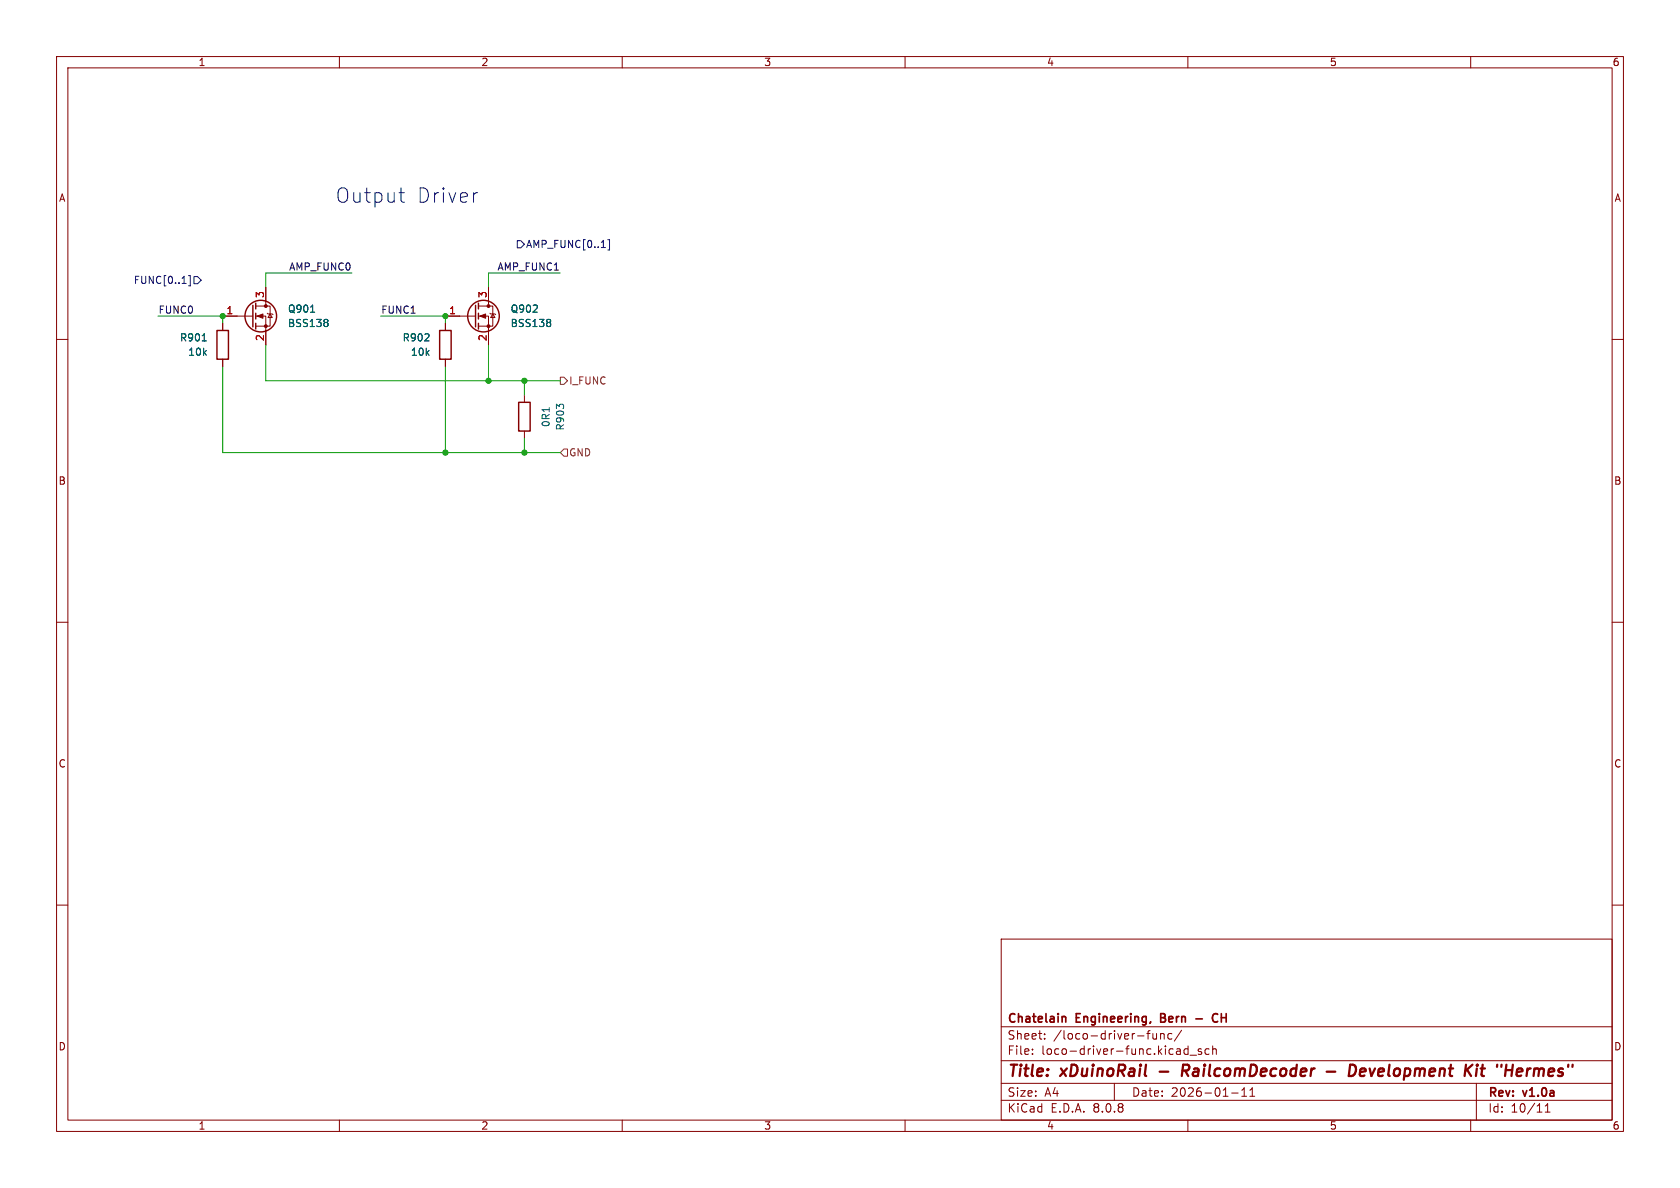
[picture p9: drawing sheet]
<svg xmlns="http://www.w3.org/2000/svg" width="297mm" height="210mm" viewBox="0 0 297 210" stroke-linecap="round" stroke-linejoin="round" font-family="sans-serif">
<g fill="none" stroke="#840000" stroke-width=".18">
<path d="M10 10h277v190h-277zM12 12h273v186h-273zM60 10v2M110 10v2M160 10v2M210 10v2M260 10v2M39.4 55.9h5.3M39.4 57.2v1.2M45.2 55.9h1.8v5.1M45.2 54.1h2.6v3.6h-2.6M47 50.8v3.3"/>
<path d="M47.2 55.4l.2 .1h.7l.2 .1M47.8 55.5l.3 .6h-.7zM78.7 55.9h5.4M78.7 57.2v1.2M84.6 55.9h1.8v5.1M84.6 54.1h2.5v3.6h-2.5M86.4 50.8v3.3M86.6 55.4l.1 .1h.8l.1 .1M87.1 55.5l.4 .6h-.8zM10 60h2M39.4 63.5v1.3M78.7 63.5v1.3"/>
<path d="M92.7 69.9v1.2M92.7 76.2v1.3M285 60h2M10 110h2M285 110h2M10 160h2M177 166h108v32h-108zM285 160h2M60 198v2M110 198v2M160 198v2M177 194.5h108"/>
<path d="M177 191.5h108M177 187.5h108M177 181.5h108M182.5 186.3v.1M182.5 185.5v.1M184.7 183.6v.1M184.7 182.8v.1M197 191.5v3M202.7 182.7h.6M203 182.3v1.4M203.8 182.7l.1 .9 .3 .1 .3-.1M204.5 182.7v1"/>
<path d="M205.2 182.8l.2-.1 .3 .1 .1 .9M205.2 182.7v1M207.2 182.8l-.5-.1-.2 .3v.4l.1 .2h.6M208.9 182.1l-1.3 2M210 198v2M210 184.9v1.5M210 185.5l-.4-.1-.3 .3v.4l.2 .2h.5M210.4 186.5h1.1M212.4 185.5l-.4-.1-.2 .2 .1 .2 .5 .2v.3h-.6M213.7 185.5l-.4-.1-.3 .3v.4l.2 .2h.5M214.4 185.5l.2-.1 .4 .1v.9M214.4 184.9v1.5"/>
<path d="M217.7 193.2h1.2M219.5 193.8h.9M219.5 192.7l.5-.4v1.5M221 193.8h.8M221 192.7l.4-.4v1.5M260 198v2M261 191.5v6.5M273.2 196.6h.8M273.2 195.5l.4-.4v1.5"/>
</g>
<g fill="none" stroke="#840000" stroke-width=".4">
<path d="M205 189.4h1.5M209.5 189.3l.6 .9M209.9 188.2h-.7l-.3 2M210 189.2l-1 .1M234.5 189.4h1.6M238.4 190.2l.3-2h.5a1.08 1.08 0 0 1 .5 1.1 1.08 1.08 0 0 1-.8 .9M241.2 188.9l-.6 .1-.2 .9 .2 .3h.4M241.4 189.4l-1 .1M261.1 188.9l-.2 1.3M261.2 188.2l-.1 .2M261.2 188.2l-.1 .1v.1M261.2 188.2l.1 .1-.2 .1"/>
<path d="M261.8 188.9h.7M262.1 188.2l-.2 1.7 .1 .2 .3 .1M269.1 189l-.2-.1-.6 .1-.2 .9 .2 .3 .6-.1M269.1 189.4l-1 .1"/>
</g>
<path d="M188 179.7h.2l.2 .2v.8M205.2 179.9h.5M205.7 179.2h-.5v1.5h.6M215.3 179.3a.6 .6 0 0 0-.8 0 .6 .6 0 0 0-.2 .7 .56 .56 0 0 0 .3 .6 .56 .56 0 0 0 .7-.1M211.4 180.1h1.2" fill="none" stroke="#840000" stroke-width=".3"/>
<g fill="none" stroke="#840000" stroke-width=".25">
<path d="M38.4 58.4h2v5.1h-2zM44.7 54v3.8M45.2 53.6v1M45.2 55.4v1M45.2 57.2v1M77.7 58.4h2.1v5.1h-2.1zM84.1 54v3.8M84.6 53.6v1M84.6 55.4v1M84.6 57.2v1M91.7 71.1h2v5.1h-2z"/>
<circle cx="46.1" cy="55.9" r="2.79"/>
<circle cx="85.5" cy="55.9" r="2.79"/>
</g>
<path d="M54.9 55.2h.7M57.7 56.5l.3 .2-.3 .3 .3 .2v.3l-.3 .2M97.1 56.5l.3 .2-.3 .3 .3 .2v.3l-.3 .2M35.8 60.3h.7M97.1 72.1v.7" fill="none" stroke="#006464" stroke-width=".18"/>
<g fill="#840000" stroke="#840000" stroke-width=".18">
<path d="M84.8 55.9l1.1-.4v.8z"/>
<path d="M45.5 55.9l1-.4v.8z"/>
<circle cx="86.4" cy="57.7" r=".25"/>
<circle cx="86.4" cy="54.1" r=".25"/>
<circle cx="47" cy="57.7" r=".25"/>
<circle cx="47" cy="54.1" r=".25"/>
</g>
<path d="M99.1 66.7h.6l.6 .6-.6 .6h-.6zM99.1 80l.6-.6h.6v1.2h-.6z" fill="none" stroke="#725600" stroke-width=".18"/>
<path d="M32.2 50.1h.7M33.3 48.7h.3v1.8h-.3M34.3 48.9h.6l.7 .6-.7 .7h-.6zM91.4 42.5h.7l.6 .7-.6 .6h-.7zM107.5 42.4h.3v1.8h-.3" fill="none" stroke="#000084" stroke-width=".18"/>
<path d="M70.5 34.1h1M70.9 35.4l.1 .2 .5 .2M84.4 34.1l-.4 .1" fill="none" stroke="#0000c2" stroke-width=".18"/>
<path d="M27.9 55.9h11.5v1.3M62.2 48.3h-15.2v2.5M67.3 55.9h11.4v1.3M99.1 48.3h-12.7v2.5M39.4 64.8v15.2h59.7M47 61v6.3h52.1M78.7 64.8v15.2M86.4 61v6.3M92.7 67.3v2.6M92.7 77.5v2.5" fill="none" stroke="#009600" stroke-width=".18"/>
<g fill="#009600" stroke="#009600" stroke-width=".18">
<circle cx="78.7" cy="80" r=".46"/>
<circle cx="39.4" cy="55.9" r=".46"/>
<circle cx="92.7" cy="67.3" r=".46"/>
<circle cx="86.4" cy="67.3" r=".46"/>
<circle cx="78.7" cy="55.9" r=".46"/>
<circle cx="92.7" cy="80" r=".46"/>
</g>
<g font-size="3.5" fill="#0000c2">
<text x="59.2" y="36.1">Output</text>
<text x="73.5" y="36.1">Driver</text>
</g>
<g font-size="2.8" fill="#840000">
<text x="178" y="190.9">Title:</text>
<text x="187.7" y="190.9">xDuinoRail</text>
<text x="210.6" y="190.9">RailcomDecoder</text>
<text x="236.9" y="190.9">-</text>
<text x="241.7" y="190.9">Development</text>
<text x="263" y="190.9">Kit</text>
<text x="269.4" y="190.9">&quot;Hermes&quot;</text>
</g>
<g font-size="2.1" fill="#840000">
<text x="178" y="184">Sheet:</text>
<text x="178" y="181.2">Chatelain</text>
<text x="186.2" y="184">/loco-driver-func/</text>
<text x="190.3" y="181.2">Engineering,</text>
<text x="205.8" y="181.2">Bern</text>
<text x="216.3" y="181.2">CH</text>
<text x="178" y="186.7">File:</text>
<text x="184.1" y="186.7">loco-driver-func.kicad_sch</text>
<text x="178" y="196.9">KiCad</text>
<text x="178" y="194.1">Size:</text>
<text x="184.7" y="194.1">A4</text>
<text x="185.7" y="196.9">E.D.A.</text>
<text x="193.3" y="196.9">8.0.8</text>
<text x="200" y="194.1">Date:</text>
<text x="207" y="194.1">2026-01-11</text>
<text x="263" y="194.3">Rev:</text>
<text x="263" y="196.9">Id:</text>
<text x="267.1" y="196.9">10/11</text>
<text x="269.4" y="194.3">v1.0a</text>
</g>
<g font-size="1.8" fill="#840000">
<text x="35" y="11.9">1</text>
<text x="85" y="11.9">2</text>
<text x="135" y="11.9">3</text>
<text x="185" y="11.9">4</text>
<text x="235" y="11.9">5</text>
<text x="285" y="11.9">6</text>
<text x="10.3" y="35.9">A</text>
<text x="285.3" y="35.9">A</text>
<text x="10.3" y="85.9">B</text>
<text x="285.3" y="85.9">B</text>
<text x="10.3" y="135.9">C</text>
<text x="285.3" y="135.9">C</text>
<text x="10.3" y="185.9">D</text>
<text x="285.3" y="185.9">D</text>
<text x="35" y="199.9">1</text>
<text x="85" y="199.9">2</text>
<text x="135" y="199.9">3</text>
<text x="185" y="199.9">4</text>
<text x="235" y="199.9">5</text>
<text x="285" y="199.9">6</text>
</g>
<g font-size="1.8" fill="#0f0f0f">
<text x="51" y="47.9">AMP_FUNC0</text>
<text x="87.9" y="47.9">AMP_FUNC1</text>
<text x="27.9" y="55.5">FUNC0</text>
<text x="67.3" y="55.5">FUNC1</text>
</g>
<g font-size="1.8" fill="#000084">
<text x="92.9" y="44">AMP_FUNC[0..1]</text>
<text x="23.6" y="50.4">FUNC[0..1]</text>
</g>
<g font-size="1.8" fill="#a90000">
<text x="46.7" y="52.8" transform="rotate(-90 46.7 52.8)">3</text>
<text x="86.1" y="52.8" transform="rotate(-90 86.1 52.8)">3</text>
<text x="39.9" y="55.6">1</text>
<text x="79.3" y="55.6">1</text>
<text x="46.7" y="60.4" transform="rotate(-90 46.7 60.4)">2</text>
<text x="86.1" y="60.4" transform="rotate(-90 86.1 60.4)">2</text>
</g>
<g font-size="1.8" fill="#006464">
<text x="50.8" y="58">BSS138</text>
<text x="50.8" y="55.5">Q901</text>
<text x="90.2" y="58">BSS138</text>
<text x="90.2" y="55.5">Q902</text>
<text x="31.7" y="60.6">R901</text>
<text x="33.2" y="63.1">10k</text>
<text x="71.1" y="60.6">R902</text>
<text x="72.5" y="63.1">10k</text>
<text x="97.4" y="75.6" transform="rotate(-90 97.4 75.6)">0R1</text>
<text x="99.9" y="76.2" transform="rotate(-90 99.9 76.2)">R903</text>
</g>
<g font-size="1.8" fill="#725600">
<text x="100.5" y="68.2">I_FUNC</text>
<text x="100.5" y="80.9">GND</text>
</g>
</svg>
